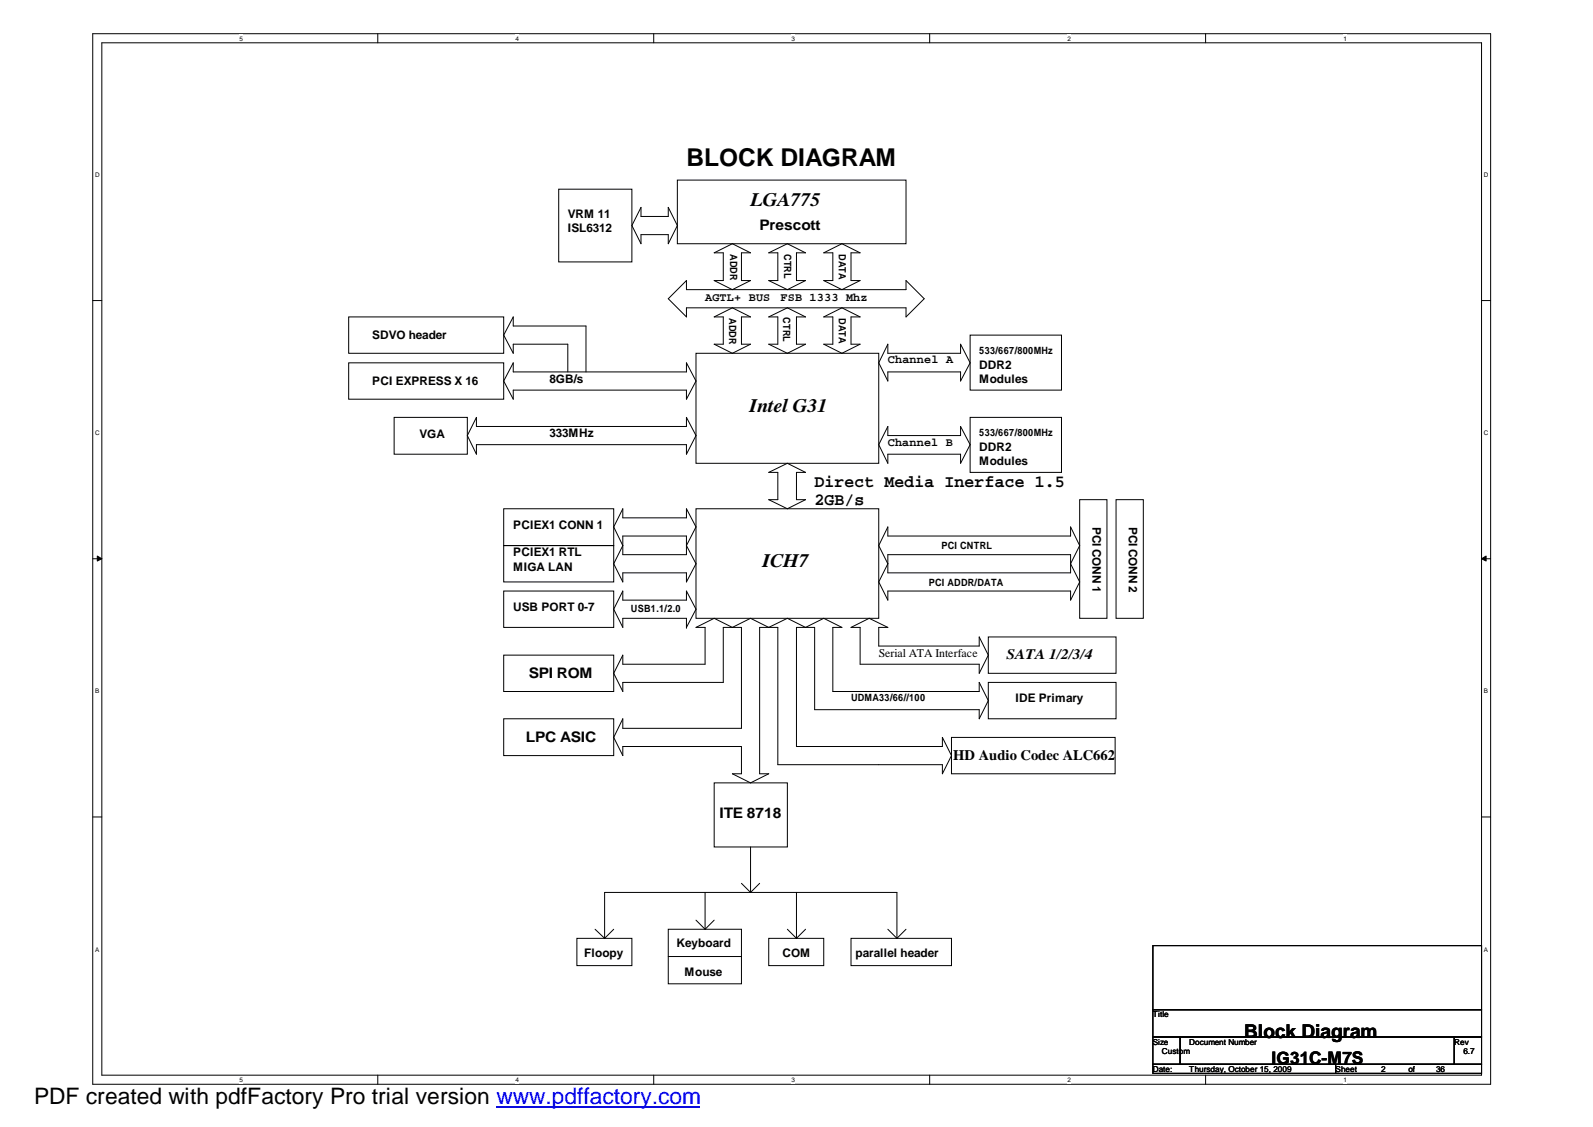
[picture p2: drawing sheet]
<svg xmlns="http://www.w3.org/2000/svg" width="297mm" height="210mm" viewBox="0 0 297 210" stroke-linecap="round" stroke-linejoin="round" font-family="sans-serif">
<path d="M17.3 6.3h260.3v195.6h-260.3zM19 8h256.9v192.3h-256.9z" fill="none" stroke="#000" stroke-width=".19"/>
<g fill="#fff">
<path d="M44.6 6.4h.6v1.4h-.6z"/>
<path d="M44.6 200.4h.6v1.4h-.6z"/>
</g>
<path d="M70.4 6.3v1.7M70.4 200.3v1.6" fill="none" stroke="#000" stroke-width=".19"/>
<g fill="#fff">
<path d="M96 6.4h.6v1.4h-.6z"/>
<path d="M96 200.4h.6v1.4h-.6z"/>
</g>
<path d="M121.8 6.3v1.7M121.8 200.3v1.6" fill="none" stroke="#000" stroke-width=".19"/>
<g fill="#fff">
<path d="M147.4 6.4h.6v1.4h-.6z"/>
<path d="M147.4 200.4h.6v1.4h-.6z"/>
</g>
<path d="M173.1 6.3v1.7M173.1 200.3v1.6" fill="none" stroke="#000" stroke-width=".19"/>
<g fill="#fff">
<path d="M198.8 6.4h.6v1.4h-.6z"/>
<path d="M198.8 200.4h.6v1.4h-.6z"/>
</g>
<path d="M224.5 6.3v1.7M224.5 200.3v1.6" fill="none" stroke="#000" stroke-width=".19"/>
<g fill="#fff">
<path d="M250.2 6.4h.6v1.4h-.6z"/>
<path d="M250.2 200.4h.6v1.4h-.6z"/>
<path d="M17.7 31.9h.8v1.4h-.8z"/>
<path d="M276.4 31.9h.7v1.4h-.7z"/>
<path d="M17.7 79.9h.8v1.4h-.8z"/>
<path d="M276.4 79.9h.7v1.4h-.7z"/>
</g>
<path d="M17.3 56h1.7M275.9 56h1.7" fill="none" stroke="#000" stroke-width=".19"/>
<g fill="#fff">
<path d="M17.7 128h.8v1.4h-.8z"/>
<path d="M276.4 128h.7v1.4h-.7z"/>
</g>
<path d="M17.3 104.1h1.7M275.9 104.1h1.7" fill="none" stroke="#000" stroke-width=".19"/>
<g fill="#000" stroke="#000" stroke-width=".19">
<path d="M18.1 103.6l.9 .5-.9 .4z" fill-rule="evenodd"/>
<path d="M275.9 104.1l.9-.5v.9z" fill-rule="evenodd"/>
</g>
<g fill="#fff">
<path d="M17.7 176.1h.8v1.4h-.8z"/>
<path d="M276.4 176.1h.7v1.4h-.7z"/>
</g>
<g fill="none" stroke="#000" stroke-width=".19">
<path d="M104.1 35.2h13.6v13.6h-13.6zM119.4 38.6v1.7h5.1v-1.7l1.7 3.4-1.7 3.4v-1.7h-5.1v1.7l-1.7-3.4zM126.2 33.5h42.5v11.9h-42.5zM64.9 59h28.9v6.8h-28.9zM124.5 55.6l3.3-3.3v1.6h40.9v-1.6l3.4 3.3-3.4 3.4v-1.7h-40.9v1.7zM133 47.1l3.4-1.7 3.4 1.7h-1.7v5.2h1.7l-3.4 1.6-3.4-1.6h1.7v-5.2zM133 59l3.4-1.7 3.4 1.7h-1.7v5.1h1.7l-3.4 1.7-3.4-1.7h1.7v-5.1zM143.2 59l3.4-1.7 3.4 1.7h-1.7v5.1h1.7l-3.4 1.7-3.4-1.7h1.7v-5.1zM143.2 47.1l3.4-1.7 3.4 1.7h-1.7v5.2h1.7l-3.4 1.6-3.4-1.6h1.7v-5.2zM153.4 59l3.4-1.7 3.4 1.7h-1.7v5.1h1.7l-3.4 1.7-3.4-1.7h1.7v-5.1zM153.4 47.1l3.4-1.7 3.4 1.7h-1.7v5.2h1.7l-3.4 1.6-3.4-1.6h1.7v-5.2zM64.9 67.6h28.9v6.8h-28.9z"/>
<path d="M73.4 77.7h13.6v6.9h-13.6zM88.7 77.7v1.7h39.1v-1.7l1.8 3.4-1.8 3.5v-1.8h-39.1v1.8l-1.7-3.5zM95.6 67.6v1.7h32.2v-1.7l1.8 3.4-1.8 3.4v-1.7h-32.2v1.7l-1.8-3.4zM105.7 69.3v-5.2h-10.1v1.7l-1.8-3.4 1.8-3.4v1.7h13.5v8.6M129.6 65.8h34.1v20.5h-34.1zM165.4 79.4v1.7h13.5v-1.7l1.8 3.4-1.8 3.5v-1.7h-13.5v1.7l-1.7-3.5zM165.4 64.1v1.7h13.5v-1.7l1.8 3.5-1.8 3.4v-1.7h-13.5v1.7l-1.7-3.4zM180.7 62.4h17v10.3h-17zM180.7 77.7h17v10.3h-17zM93.8 94.8h20.5v6.8h-20.5zM116 94.8v1.6h11.8v-1.6l1.8 3.3-1.8 3.5 1.8 3.4-1.8 3.4v-1.7h-11.8v1.7l-1.7-3.4 1.7-3.4-1.7-3.5zM116 99.8h11.8v3.5h-11.8z"/>
<path d="M129.6 94.8h34.1v20.4h-34.1zM143.2 88l3.4-1.7 3.4 1.7h-1.7v5.1h1.7l-3.4 1.7-3.4-1.7h1.7v-5.1zM165.4 98.1v1.7h34v-1.7l1.7 3.5-1.7 3.4 1.7 3.4-1.7 3.4v-1.7h-34v1.7l-1.7-3.4 1.7-3.4-1.7-3.4zM201.1 93.1h5.1v22.1h-5.1zM207.9 93.1h5v22.1h-5zM93.8 110.1h20.5v6.8h-20.5zM93.8 101.6h20.5v6.8h-20.5zM127.8 116.9l1.8-3.4-1.8-3.4v1.7h-11.8v-1.7l-1.7 3.4 1.7 3.4v-1.7h11.8v1.8M158.5 116.9l3.4-1.7 3.5 1.7h-1.7v3.4h18.7v-1.7l1.7 3.4-1.7 3.4v-1.7h-22.2v-6.8zM165.4 103.3h34v3.4h-34zM184.1 118.6h23.8v6.8h-23.8zM93.8 133.9h20.5v6.8h-20.5z"/>
<path d="M93.8 122h20.5v6.8h-20.5zM116 122v1.7h15.3v-6.8h-1.7l3.4-1.7 3.4 1.7 3.4-1.7 3.4 1.7 3.4-1.7 3.4 1.7 3.4-1.7 3.4 1.7h-1.7v11.9h27.3v-1.7l1.7 3.4-1.7 3.4v-1.7h-30.7v-15.3h-3.4v22.1h27.2v-1.7l1.7 3.4-1.7 3.4v-1.7h-30.6v-25.5h-3.4v27.2h1.7l-3.4 1.7-3.4-1.7h1.7v-5.1h-22.1v1.7l-1.7-3.4 1.7-3.4v1.8h22.1v-18.8h-3.4v10.2h-18.7v1.7l-1.7-3.4zM177.2 137.3h30.5v6.8h-30.5zM184.1 127.1h23.8v6.8h-23.8zM17.3 152.2h1.7M133 145.8h13.6v11.9h-13.6zM139.8 157.7v8.5M275.9 152.2h1.7M107.4 174.8h10.3v5h-10.3zM110.8 173.1l1.8 1.7M112.6 174.8v-8.6h54.4v8.6M114.3 173.1l-1.7 1.7"/>
<path d="M124.5 173.1h13.6v10.1h-13.6zM124.5 178.2h13.6M129.6 171.4l1.7 1.7M131.3 166.2v6.9M133 171.4l-1.7 1.7M138.1 164.5l1.7 1.7M141.5 164.5l-1.7 1.7M143.2 174.8h10.2v5h-10.2zM146.6 173.1l1.7 1.7M148.3 166.2v8.6M150 173.1l-1.7 1.7M158.5 174.8h18.7v5h-18.7z"/>
<path d="M165.4 173.1l1.6 1.7M168.7 173.1l-1.7 1.7M214.7 176.1h61.2v12h-61.2zM214.7 188.1h61.2v5h-61.2zM214.7 193.1h5.1v5.1h-5.1zM214.7 198.2h34.1v1.7h-34.1zM219.8 193.1h51v5.1h-51zM248.8 198.2h27.1v1.7h-27.1zM270.8 193.1h5.1v5.1h-5.1z"/>
</g>
<path d="M92.5 206.3h37.8" fill="none" stroke="#00f" stroke-width=".34"/>
<text font-size="4.6" x="127.8" y="30.9">BLOCK DIAGRAM</text>
<text font-size="4.2" x="6.3" y="205.7">PDF created with pdfFactory Pro trial version www.pdffactory.com</text>
<g font-size="3.6">
<text x="139.8" y="38.5">LGA775</text>
<text x="139.6" y="76.7">Intel G31</text>
<text x="142" y="105.7">ICH7</text>
<text x="231.7" y="193.4">Block Diagram</text>
</g>
<g font-size="3.2">
<text x="151.7" y="94.1">2GB/s</text>
<text x="151.7" y="90.7">Direct Media Inerface 1.5</text>
<text x="236.8" y="198.2">IG31C-M7S</text>
</g>
<g font-size="2.7">
<text x="141.5" y="42.9">Prescott</text>
<text x="187.5" y="122.8">SATA 1/2/3/4</text>
<text x="98.5" y="126.3">SPI ROM</text>
<text x="98" y="138.2">LPC ASIC</text>
<text x="177.5" y="141.5">HD Audio Codec ALC662</text>
<text x="134" y="152.4">ITE 8718</text>
</g>
<g font-size="2.2">
<text x="105.7" y="40.7">VRM 11</text>
<text x="105.7" y="43.3">ISL6312</text>
<text x="131.3" y="56.1">AGTL+ BUS</text>
<text x="145.4" y="56.1">FSB 1333 Mhz</text>
<text x="69.3" y="63.1">SDVO header</text>
<text x="69.3" y="71.6">PCI EXPRESS X 16</text>
<text x="102.4" y="71.3">8GB/s</text>
<text x="165.4" y="67.7">Channel A</text>
<text x="182.4" y="71.3">Modules</text>
<text x="182.4" y="68.7">DDR2</text>
<text x="78.1" y="81.6">VGA</text>
<text x="102.4" y="81.5">333MHz</text>
<text x="165.4" y="83">Channel B</text>
<text x="182.4" y="84">DDR2</text>
<text x="182.4" y="86.6">Modules</text>
<text x="95.6" y="98.5">PCIEX1 CONN 1</text>
<text x="203.5" y="98.1" transform="rotate(90 203.5 98.1)">PCI CONN 1</text>
<text x="210.2" y="98.1" transform="rotate(90 210.2 98.1)">PCI CONN 2</text>
<text x="95.6" y="103.6">PCIEX1 RTL</text>
<text x="95.6" y="106.3">MIGA LAN</text>
<text x="95.6" y="113.8">USB PORT 0-7</text>
<text x="163.7" y="122.3">Serial ATA Interface</text>
<text x="189.1" y="130.8">IDE Primary</text>
<text x="108.8" y="178.2">Floopy</text>
<text x="126" y="176.5">Keyboard</text>
<text x="145.7" y="178.2">COM</text>
<text x="159.3" y="178.2">parallel header</text>
<text x="127.5" y="181.7">Mouse</text>
</g>
<g font-size="1.9">
<text x="136" y="47.3" transform="rotate(90 136 47.3)">ADDR</text>
<text x="146" y="47.3" transform="rotate(90 146 47.3)">CTRL</text>
<text x="156.2" y="47.3" transform="rotate(90 156.2 47.3)">DATA</text>
<text x="135.8" y="59.2" transform="rotate(90 135.8 59.2)">ADDR</text>
<text x="145.9" y="59" transform="rotate(90 145.9 59)">CTRL</text>
<text x="156.2" y="59.2" transform="rotate(90 156.2 59.2)">DATA</text>
<text x="182.4" y="65.9">533/667/800MHz</text>
<text x="182.4" y="81.2">533/667/800MHz</text>
<text x="175.3" y="102.3">PCI CNTRL</text>
<text x="173" y="109.1">PCI ADDR/DATA</text>
<text x="117.5" y="114.1">USB1.1/2.0</text>
<text x="158.5" y="130.6">UDMA33/66//100</text>
</g>
<g font-size="1.5">
<text x="214.7" y="189.5">Title</text>
<text x="214.7" y="194.6">Size</text>
<text x="216.4" y="196.3">Custom</text>
<text x="221.5" y="194.6">Document Number</text>
<text x="270.8" y="194.6">Rev</text>
<text x="272.5" y="196.3">6.7</text>
<text x="214.7" y="199.7">Date:</text>
<text x="221.5" y="199.7">Thursday, October 15, 2009</text>
<text x="248.8" y="199.7">Sheet</text>
<text x="257.2" y="199.7">2</text>
<text x="262.3" y="199.7">of</text>
<text x="267.5" y="199.7">36</text>
</g>
<g font-size="1.2">
<text x="44.6" y="7.5">5</text>
<text x="96" y="7.5">4</text>
<text x="147.4" y="7.5">3</text>
<text x="198.8" y="7.5">2</text>
<text x="250.2" y="7.5">1</text>
<text x="17.7" y="33">D</text>
<text x="276.4" y="33">D</text>
<text x="17.7" y="81">C</text>
<text x="276.4" y="81">C</text>
<text x="17.7" y="129.1">B</text>
<text x="276.4" y="129.1">B</text>
<text x="17.7" y="177.2">A</text>
<text x="276.4" y="177.2">A</text>
<text x="44.6" y="201.5">5</text>
<text x="96" y="201.5">4</text>
<text x="147.4" y="201.5">3</text>
<text x="198.8" y="201.5">2</text>
<text x="250.2" y="201.5">1</text>
</g>
</svg>
